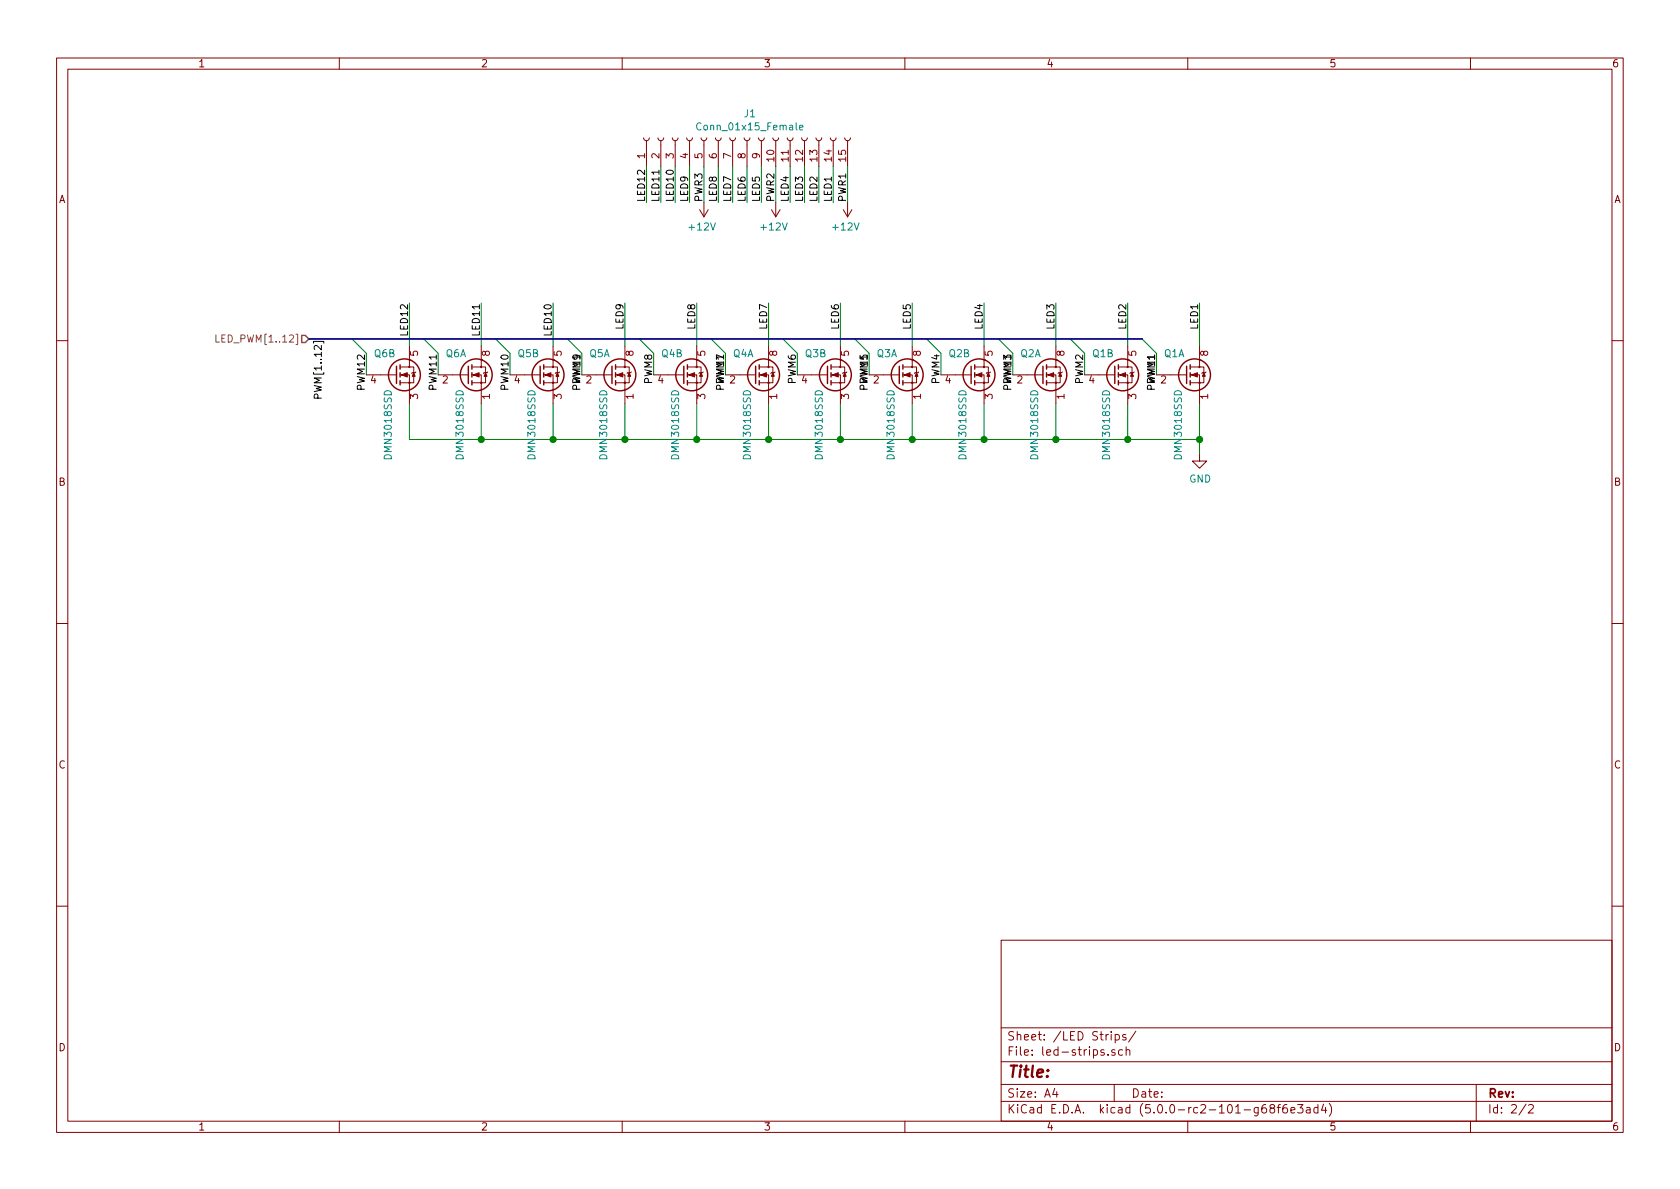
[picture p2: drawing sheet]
EESchema Schematic File Version 4
LIBS:led-strip-controller-esp8266-cache
EELAYER 26 0
EELAYER END
$Descr A4 11693 8268
encoding utf-8
Sheet 2 2
Title ""
Date ""
Rev ""
Comp ""
Comment1 ""
Comment2 ""
Comment3 ""
Comment4 ""
$EndDescr
Wire Wire Line
	2850 2800 2850 3050
Wire Wire Line
	2550 2600 2550 2450
Entry Wire Line
	2450 2350 2550 2450
Wire Wire Line
	3350 2800 3350 3050
Wire Wire Line
	3050 2600 3050 2450
Entry Wire Line
	2950 2350 3050 2450
$Comp
L power:GND #PWR01
U 1 1
P 8350 3150
F 0 "#PWR01" H 8350 2900 50  0001 C CNN
F 1 "GND" H 8355 2977 50  0000 C CNN
F 2 "" H 8350 3150 50  0001 C CNN
F 3 "" H 8350 3150 50  0001 C CNN
	1    8350 3150
	1    0    0    -1  
$EndComp
Wire Wire Line
	3850 2800 3850 3050
Wire Wire Line
	3550 2600 3550 2450
Entry Wire Line
	3450 2350 3550 2450
Wire Wire Line
	4350 2800 4350 3050
Wire Wire Line
	4050 2600 4050 2450
Entry Wire Line
	3950 2350 4050 2450
Wire Wire Line
	4850 2800 4850 3050
Wire Wire Line
	4550 2600 4550 2450
Entry Wire Line
	4450 2350 4550 2450
Wire Wire Line
	5350 2800 5350 3050
Wire Wire Line
	5050 2600 5050 2450
Entry Wire Line
	4950 2350 5050 2450
Wire Wire Line
	5350 2400 5350 2100
Wire Wire Line
	5850 2800 5850 3050
Wire Wire Line
	5550 2600 5550 2450
Entry Wire Line
	5450 2350 5550 2450
Wire Wire Line
	6350 2800 6350 3050
Wire Wire Line
	6050 2600 6050 2450
Entry Wire Line
	5950 2350 6050 2450
Wire Wire Line
	5850 2100 5850 2400
Wire Wire Line
	6850 2800 6850 3050
Wire Wire Line
	6550 2600 6550 2450
Entry Wire Line
	6450 2350 6550 2450
Wire Wire Line
	7350 2800 7350 3050
Wire Wire Line
	7050 2600 7050 2450
Entry Wire Line
	6950 2350 7050 2450
Wire Wire Line
	7850 2800 7850 3050
Wire Wire Line
	7550 2600 7550 2450
Entry Wire Line
	7450 2350 7550 2450
Wire Wire Line
	8350 2800 8350 3050
Wire Wire Line
	8050 2600 8050 2450
Entry Wire Line
	7950 2350 8050 2450
Wire Wire Line
	4850 2100 4850 2400
Wire Wire Line
	4350 2100 4350 2400
Wire Wire Line
	3850 2100 3850 2400
Wire Wire Line
	3350 2100 3350 2400
Wire Wire Line
	2850 2100 2850 2400
Wire Wire Line
	6350 2100 6350 2400
Wire Wire Line
	6850 2100 6850 2400
Wire Wire Line
	7350 2100 7350 2400
Wire Wire Line
	7850 2100 7850 2400
Wire Wire Line
	2850 3050 3350 3050
Connection ~ 3350 3050
Wire Wire Line
	3350 3050 3850 3050
Connection ~ 3850 3050
Wire Wire Line
	3850 3050 4350 3050
Connection ~ 4350 3050
Wire Wire Line
	4350 3050 4850 3050
Connection ~ 4850 3050
Wire Wire Line
	4850 3050 5350 3050
Connection ~ 5350 3050
Wire Wire Line
	5350 3050 5850 3050
Connection ~ 5850 3050
Wire Wire Line
	5850 3050 6350 3050
Connection ~ 6350 3050
Wire Wire Line
	6350 3050 6850 3050
Connection ~ 6850 3050
Wire Wire Line
	6850 3050 7350 3050
Connection ~ 7350 3050
Wire Wire Line
	7350 3050 7850 3050
Connection ~ 7850 3050
Wire Wire Line
	7850 3050 8350 3050
Wire Wire Line
	8350 3150 8350 3050
Connection ~ 8350 3050
Text HLabel 2150 2350 0    50   Input ~ 0
LED_PWM[1..12]
$Comp
L Connector:Conn_01x15_Female J1
U 1 1
P 5200 950
F 0 "J1" V 5365 930 50  0000 C CNN
F 1 "Conn_01x15_Female" V 5274 930 50  0000 C CNN
F 2 "Connector_PinHeader_1.00mm:PinHeader_1x15_P1.00mm_Vertical" H 5200 950 50  0001 C CNN
F 3 "~" H 5200 950 50  0001 C CNN
	1    5200 950 
	0    -1   -1   0   
$EndComp
Text Label 5900 1400 1    50   ~ 0
PWR1
Text Label 5800 1400 1    50   ~ 0
LED1
Text Label 5700 1400 1    50   ~ 0
LED2
Text Label 5600 1400 1    50   ~ 0
LED3
Text Label 5500 1400 1    50   ~ 0
LED4
Text Label 5300 1400 1    50   ~ 0
LED5
Text Label 5200 1400 1    50   ~ 0
LED6
Text Label 5100 1400 1    50   ~ 0
LED7
Text Label 5000 1400 1    50   ~ 0
LED8
Text Label 4800 1400 1    50   ~ 0
LED9
Text Label 4700 1400 1    50   ~ 0
LED10
Text Label 4600 1400 1    50   ~ 0
LED11
Text Label 4500 1400 1    50   ~ 0
LED12
Text Label 5400 1400 1    50   ~ 0
PWR2
Text Label 4900 1400 1    50   ~ 0
PWR3
Wire Wire Line
	4500 1150 4500 1400
Wire Wire Line
	4600 1150 4600 1400
Wire Wire Line
	4700 1150 4700 1400
Wire Wire Line
	4800 1150 4800 1400
Wire Wire Line
	4900 1150 4900 1400
Wire Wire Line
	5000 1150 5000 1400
Wire Wire Line
	5100 1150 5100 1400
Wire Wire Line
	5200 1150 5200 1400
Wire Wire Line
	5300 1150 5300 1400
Wire Wire Line
	5400 1150 5400 1400
Wire Wire Line
	5500 1150 5500 1400
Wire Wire Line
	5600 1150 5600 1400
Wire Wire Line
	5700 1150 5700 1400
Wire Wire Line
	5800 1150 5800 1400
Wire Wire Line
	5900 1150 5900 1400
$Comp
L power:+12V #PWR04
U 1 1
P 5900 1400
F 0 "#PWR04" H 5900 1250 50  0001 C CNN
F 1 "+12V" H 5915 1573 50  0000 C CNN
F 2 "" H 5900 1400 50  0001 C CNN
F 3 "" H 5900 1400 50  0001 C CNN
	1    5900 1400
	-1   0    0    1   
$EndComp
$Comp
L power:+12V #PWR03
U 1 1
P 5400 1400
F 0 "#PWR03" H 5400 1250 50  0001 C CNN
F 1 "+12V" H 5415 1573 50  0000 C CNN
F 2 "" H 5400 1400 50  0001 C CNN
F 3 "" H 5400 1400 50  0001 C CNN
	1    5400 1400
	-1   0    0    1   
$EndComp
$Comp
L power:+12V #PWR02
U 1 1
P 4900 1400
F 0 "#PWR02" H 4900 1250 50  0001 C CNN
F 1 "+12V" H 4915 1573 50  0000 C CNN
F 2 "" H 4900 1400 50  0001 C CNN
F 3 "" H 4900 1400 50  0001 C CNN
	1    4900 1400
	-1   0    0    1   
$EndComp
Wire Wire Line
	8350 2400 8350 2100
Text Label 8350 2100 3    50   ~ 0
LED1
Text Label 7850 2100 3    50   ~ 0
LED2
Text Label 7350 2100 3    50   ~ 0
LED3
Text Label 6850 2100 3    50   ~ 0
LED4
Text Label 6350 2100 3    50   ~ 0
LED5
Text Label 5850 2100 3    50   ~ 0
LED6
Text Label 5350 2100 3    50   ~ 0
LED7
Text Label 4850 2100 3    50   ~ 0
LED8
Text Label 4350 2100 3    50   ~ 0
LED9
Text Label 3850 2100 3    50   ~ 0
LED10
Text Label 3350 2100 3    50   ~ 0
LED11
Text Label 2850 2100 3    50   ~ 0
LED12
Text Label 2550 2450 3    50   ~ 0
PWM12
Text Label 3050 2450 3    50   ~ 0
PWM11
Text Label 3550 2450 3    50   ~ 0
PWM10
Text Label 4050 2450 3    50   ~ 0
PWM9
Text Label 4550 2450 3    50   ~ 0
PWM8
Text Label 5050 2450 3    50   ~ 0
PWM7
Text Label 5550 2450 3    50   ~ 0
PWM6
Text Label 6050 2450 3    50   ~ 0
PWM5
Text Label 6550 2450 3    50   ~ 0
PWM4
Text Label 7050 2450 3    50   ~ 0
PWM3
Text Label 7550 2450 3    50   ~ 0
PWM2
Text Label 8050 2450 3    50   ~ 0
PWM1
Text Label 2250 2350 3    50   ~ 0
PWM[1..12]
$Comp
L my-kicad-symbols:DMN3018SSD Q6
U 2 1
P 2750 2600
F 0 "Q6" H 2600 2750 50  0000 L CNN
F 1 "DMN3018SSD" V 2700 2000 50  0000 L CNN
F 2 "Package_SO:SOIC-8_3.9x4.9mm_P1.27mm" H 2950 2525 50  0001 L CIN
F 3 "https://www.diodes.com/assets/Datasheets/DMN3018SSD.pdf" H 2750 2600 50  0001 L CNN
	2    2750 2600
	1    0    0    -1  
$EndComp
$Comp
L my-kicad-symbols:DMN3018SSD Q6
U 1 1
P 3250 2600
F 0 "Q6" H 3100 2750 50  0000 L CNN
F 1 "DMN3018SSD" V 3200 2000 50  0000 L CNN
F 2 "Package_SO:SOIC-8_3.9x4.9mm_P1.27mm" H 3450 2525 50  0001 L CIN
F 3 "https://www.diodes.com/assets/Datasheets/DMN3018SSD.pdf" H 3250 2600 50  0001 L CNN
	1    3250 2600
	1    0    0    -1  
$EndComp
Text Label 8050 2450 3    50   ~ 0
PWM11
$Comp
L my-kicad-symbols:DMN3018SSD Q1
U 2 1
P 7750 2600
F 0 "Q1" H 7600 2750 50  0000 L CNN
F 1 "DMN3018SSD" V 7700 2000 50  0000 L CNN
F 2 "Package_SO:SOIC-8_3.9x4.9mm_P1.27mm" H 7950 2525 50  0001 L CIN
F 3 "https://www.diodes.com/assets/Datasheets/DMN3018SSD.pdf" H 7750 2600 50  0001 L CNN
	2    7750 2600
	1    0    0    -1  
$EndComp
$Comp
L my-kicad-symbols:DMN3018SSD Q1
U 1 1
P 8250 2600
F 0 "Q1" H 8100 2750 50  0000 L CNN
F 1 "DMN3018SSD" V 8200 2000 50  0000 L CNN
F 2 "Package_SO:SOIC-8_3.9x4.9mm_P1.27mm" H 8450 2525 50  0001 L CIN
F 3 "https://www.diodes.com/assets/Datasheets/DMN3018SSD.pdf" H 8250 2600 50  0001 L CNN
	1    8250 2600
	1    0    0    -1  
$EndComp
Text Label 4050 2450 3    50   ~ 0
PWM11
$Comp
L my-kicad-symbols:DMN3018SSD Q5
U 2 1
P 3750 2600
F 0 "Q5" H 3600 2750 50  0000 L CNN
F 1 "DMN3018SSD" V 3700 2000 50  0000 L CNN
F 2 "Package_SO:SOIC-8_3.9x4.9mm_P1.27mm" H 3950 2525 50  0001 L CIN
F 3 "https://www.diodes.com/assets/Datasheets/DMN3018SSD.pdf" H 3750 2600 50  0001 L CNN
	2    3750 2600
	1    0    0    -1  
$EndComp
$Comp
L my-kicad-symbols:DMN3018SSD Q5
U 1 1
P 4250 2600
F 0 "Q5" H 4100 2750 50  0000 L CNN
F 1 "DMN3018SSD" V 4200 2000 50  0000 L CNN
F 2 "Package_SO:SOIC-8_3.9x4.9mm_P1.27mm" H 4450 2525 50  0001 L CIN
F 3 "https://www.diodes.com/assets/Datasheets/DMN3018SSD.pdf" H 4250 2600 50  0001 L CNN
	1    4250 2600
	1    0    0    -1  
$EndComp
Text Label 5050 2450 3    50   ~ 0
PWM11
$Comp
L my-kicad-symbols:DMN3018SSD Q4
U 2 1
P 4750 2600
F 0 "Q4" H 4600 2750 50  0000 L CNN
F 1 "DMN3018SSD" V 4700 2000 50  0000 L CNN
F 2 "Package_SO:SOIC-8_3.9x4.9mm_P1.27mm" H 4950 2525 50  0001 L CIN
F 3 "https://www.diodes.com/assets/Datasheets/DMN3018SSD.pdf" H 4750 2600 50  0001 L CNN
	2    4750 2600
	1    0    0    -1  
$EndComp
$Comp
L my-kicad-symbols:DMN3018SSD Q4
U 1 1
P 5250 2600
F 0 "Q4" H 5100 2750 50  0000 L CNN
F 1 "DMN3018SSD" V 5200 2000 50  0000 L CNN
F 2 "Package_SO:SOIC-8_3.9x4.9mm_P1.27mm" H 5450 2525 50  0001 L CIN
F 3 "https://www.diodes.com/assets/Datasheets/DMN3018SSD.pdf" H 5250 2600 50  0001 L CNN
	1    5250 2600
	1    0    0    -1  
$EndComp
Text Label 6050 2450 3    50   ~ 0
PWM11
$Comp
L my-kicad-symbols:DMN3018SSD Q3
U 2 1
P 5750 2600
F 0 "Q3" H 5600 2750 50  0000 L CNN
F 1 "DMN3018SSD" V 5700 2000 50  0000 L CNN
F 2 "Package_SO:SOIC-8_3.9x4.9mm_P1.27mm" H 5950 2525 50  0001 L CIN
F 3 "https://www.diodes.com/assets/Datasheets/DMN3018SSD.pdf" H 5750 2600 50  0001 L CNN
	2    5750 2600
	1    0    0    -1  
$EndComp
$Comp
L my-kicad-symbols:DMN3018SSD Q3
U 1 1
P 6250 2600
F 0 "Q3" H 6100 2750 50  0000 L CNN
F 1 "DMN3018SSD" V 6200 2000 50  0000 L CNN
F 2 "Package_SO:SOIC-8_3.9x4.9mm_P1.27mm" H 6450 2525 50  0001 L CIN
F 3 "https://www.diodes.com/assets/Datasheets/DMN3018SSD.pdf" H 6250 2600 50  0001 L CNN
	1    6250 2600
	1    0    0    -1  
$EndComp
Text Label 7050 2450 3    50   ~ 0
PWM11
$Comp
L my-kicad-symbols:DMN3018SSD Q2
U 2 1
P 6750 2600
F 0 "Q2" H 6600 2750 50  0000 L CNN
F 1 "DMN3018SSD" V 6700 2000 50  0000 L CNN
F 2 "Package_SO:SOIC-8_3.9x4.9mm_P1.27mm" H 6950 2525 50  0001 L CIN
F 3 "https://www.diodes.com/assets/Datasheets/DMN3018SSD.pdf" H 6750 2600 50  0001 L CNN
	2    6750 2600
	1    0    0    -1  
$EndComp
$Comp
L my-kicad-symbols:DMN3018SSD Q2
U 1 1
P 7250 2600
F 0 "Q2" H 7100 2750 50  0000 L CNN
F 1 "DMN3018SSD" V 7200 2000 50  0000 L CNN
F 2 "Package_SO:SOIC-8_3.9x4.9mm_P1.27mm" H 7450 2525 50  0001 L CIN
F 3 "https://www.diodes.com/assets/Datasheets/DMN3018SSD.pdf" H 7250 2600 50  0001 L CNN
	1    7250 2600
	1    0    0    -1  
$EndComp
Wire Bus Line
	2150 2350 7950 2350
$EndSCHEMATC
